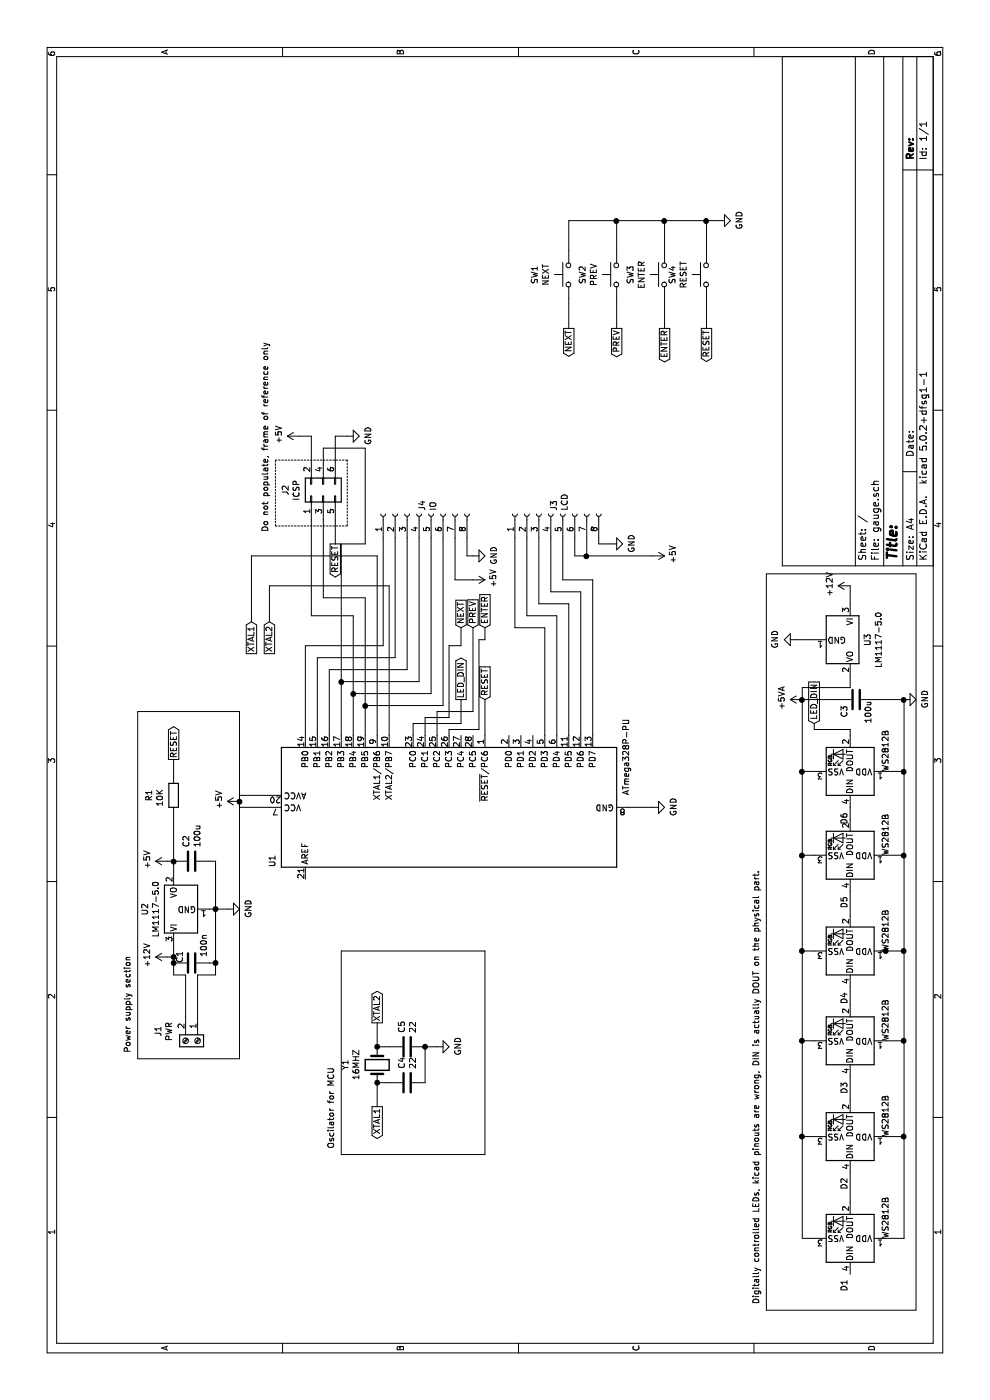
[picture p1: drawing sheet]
EESchema Schematic File Version 4
LIBS:gauge-cache
EELAYER 26 0
EELAYER END
$Descr A4 11693 8268
encoding utf-8
Sheet 1 1
Title ""
Date ""
Rev ""
Comp ""
Comment1 ""
Comment2 ""
Comment3 ""
Comment4 ""
$EndDescr
$Comp
L MCU_Microchip_ATmega:ATmega328P-PU U1
U 1 1
P 4950 3750
F 0 "U1" H 4450 5200 50  0000 L BNN
F 1 "ATmega328P-PU" H 5050 2300 50  0000 L TNN
F 2 "Package_DIP:DIP-28_W7.62mm" H 4950 3750 50  0001 C CIN
F 3 "" H 4950 3750 50  0001 C CNN
	1    4950 3750
	1    0    0    -1  
$EndComp
$Comp
L Connector_Generic:Conn_02x03_Odd_Even J2
U 1 1
P 7550 2700
F 0 "J2" H 7600 3017 50  0000 C CNN
F 1 "ICSP" H 7600 2926 50  0000 C CNN
F 2 "Connector_PinHeader_2.54mm:PinHeader_2x03_P2.54mm_Vertical" H 7550 2700 50  0001 C CNN
F 3 "~" H 7550 2700 50  0001 C CNN
	1    7550 2700
	1    0    0    -1  
$EndComp
$Comp
L Connector:Conn_01x08_Female J3
U 1 1
P 7400 4600
F 0 "J3" H 7427 4576 50  0000 L CNN
F 1 "LCD" H 7427 4485 50  0000 L CNN
F 2 "Connector_PinHeader_2.54mm:PinHeader_1x08_P2.54mm_Vertical" H 7400 4600 50  0001 C CNN
F 3 "~" H 7400 4600 50  0001 C CNN
	1    7400 4600
	1    0    0    -1  
$EndComp
$Comp
L Regulator_Linear:LM1117-5.0 U2
U 1 1
P 4100 1450
F 0 "U2" H 4100 1692 50  0000 C CNN
F 1 "LM1117-5.0" H 4100 1601 50  0000 C CNN
F 2 "Package_TO_SOT_SMD:SOT-223-3_TabPin2" H 4100 1450 50  0001 C CNN
F 3 "http://www.ti.com/lit/ds/symlink/lm1117.pdf" H 4100 1450 50  0001 C CNN
	1    4100 1450
	1    0    0    -1  
$EndComp
$Comp
L Switch:SW_Push SW3
U 1 1
P 9400 5550
F 0 "SW3" H 9400 5835 50  0000 C CNN
F 1 "ENTER" H 9400 5744 50  0000 C CNN
F 2 "Button_Switch_THT:SW_PUSH_6mm_H4.3mm" H 9400 5750 50  0001 C CNN
F 3 "" H 9400 5750 50  0001 C CNN
	1    9400 5550
	1    0    0    -1  
$EndComp
$Comp
L Switch:SW_Push SW2
U 1 1
P 9400 5150
F 0 "SW2" H 9400 5435 50  0000 C CNN
F 1 "PREV" H 9400 5344 50  0000 C CNN
F 2 "Button_Switch_THT:SW_PUSH_6mm_H4.3mm" H 9400 5350 50  0001 C CNN
F 3 "" H 9400 5350 50  0001 C CNN
	1    9400 5150
	1    0    0    -1  
$EndComp
$Comp
L Switch:SW_Push SW1
U 1 1
P 9400 4750
F 0 "SW1" H 9400 5035 50  0000 C CNN
F 1 "NEXT" H 9400 4944 50  0000 C CNN
F 2 "Button_Switch_THT:SW_PUSH_6mm_H4.3mm" H 9400 4950 50  0001 C CNN
F 3 "" H 9400 4950 50  0001 C CNN
	1    9400 4750
	1    0    0    -1  
$EndComp
$Comp
L Switch:SW_Push SW4
U 1 1
P 9400 5900
F 0 "SW4" H 9400 6185 50  0000 C CNN
F 1 "RESET" H 9400 6094 50  0000 C CNN
F 2 "Button_Switch_THT:SW_PUSH_6mm_H4.3mm" H 9400 6100 50  0001 C CNN
F 3 "" H 9400 6100 50  0001 C CNN
	1    9400 5900
	1    0    0    -1  
$EndComp
$Comp
L LED:WS2812B D6
U 1 1
P 5250 7100
F 0 "D6" H 4910 7054 50  0000 R CNN
F 1 "WS2812B" H 4900 7400 50  0000 R CNN
F 2 "LED_SMD:LED_WS2812B_PLCC4_5.0x5.0mm_P3.2mm" H 5300 6800 50  0001 L TNN
F 3 "https://cdn-shop.adafruit.com/datasheets/WS2812B.pdf" H 5350 6725 50  0001 L TNN
	1    5250 7100
	1    0    0    1   
$EndComp
$Comp
L LED:WS2812B D5
U 1 1
P 4550 7100
F 0 "D5" H 4210 7054 50  0000 R CNN
F 1 "WS2812B" H 4100 7400 50  0000 R CNN
F 2 "LED_SMD:LED_WS2812B_PLCC4_5.0x5.0mm_P3.2mm" H 4600 6800 50  0001 L TNN
F 3 "https://cdn-shop.adafruit.com/datasheets/WS2812B.pdf" H 4650 6725 50  0001 L TNN
	1    4550 7100
	1    0    0    1   
$EndComp
$Comp
L LED:WS2812B D4
U 1 1
P 3750 7100
F 0 "D4" H 3410 7054 50  0000 R CNN
F 1 "WS2812B" H 3350 7400 50  0000 R CNN
F 2 "LED_SMD:LED_WS2812B_PLCC4_5.0x5.0mm_P3.2mm" H 3800 6800 50  0001 L TNN
F 3 "https://cdn-shop.adafruit.com/datasheets/WS2812B.pdf" H 3850 6725 50  0001 L TNN
	1    3750 7100
	1    0    0    1   
$EndComp
$Comp
L LED:WS2812B D3
U 1 1
P 3000 7100
F 0 "D3" H 2660 7054 50  0000 R CNN
F 1 "WS2812B" H 2550 7400 50  0000 R CNN
F 2 "LED_SMD:LED_WS2812B_PLCC4_5.0x5.0mm_P3.2mm" H 3050 6800 50  0001 L TNN
F 3 "https://cdn-shop.adafruit.com/datasheets/WS2812B.pdf" H 3100 6725 50  0001 L TNN
	1    3000 7100
	1    0    0    1   
$EndComp
$Comp
L LED:WS2812B D2
U 1 1
P 2200 7100
F 0 "D2" H 1860 7054 50  0000 R CNN
F 1 "WS2812B" H 1700 7400 50  0000 R CNN
F 2 "LED_SMD:LED_WS2812B_PLCC4_5.0x5.0mm_P3.2mm" H 2250 6800 50  0001 L TNN
F 3 "https://cdn-shop.adafruit.com/datasheets/WS2812B.pdf" H 2300 6725 50  0001 L TNN
	1    2200 7100
	1    0    0    1   
$EndComp
$Comp
L LED:WS2812B D1
U 1 1
P 1350 7100
F 0 "D1" H 1010 7054 50  0000 R CNN
F 1 "WS2812B" H 5600 7400 50  0000 R CNN
F 2 "LED_SMD:LED_WS2812B_PLCC4_5.0x5.0mm_P3.2mm" H 1400 6800 50  0001 L TNN
F 3 "https://cdn-shop.adafruit.com/datasheets/WS2812B.pdf" H 1450 6725 50  0001 L TNN
	1    1350 7100
	1    0    0    1   
$EndComp
$Comp
L Regulator_Linear:LM1117-5.0 U3
U 1 1
P 6350 7100
F 0 "U3" H 6350 7250 50  0000 C CNN
F 1 "LM1117-5.0" H 6350 7341 50  0000 C CNN
F 2 "Package_TO_SOT_SMD:SOT-223-3_TabPin2" H 6350 7100 50  0001 C CNN
F 3 "http://www.ti.com/lit/ds/symlink/lm1117.pdf" H 6350 7100 50  0001 C CNN
	1    6350 7100
	-1   0    0    1   
$EndComp
$Comp
L power:GND #PWR0101
U 1 1
P 6350 6650
F 0 "#PWR0101" H 6350 6400 50  0001 C CNN
F 1 "GND" H 6355 6477 50  0000 C CNN
F 2 "" H 6350 6650 50  0001 C CNN
F 3 "" H 6350 6650 50  0001 C CNN
	1    6350 6650
	1    0    0    1   
$EndComp
$Comp
L power:+12V #PWR0102
U 1 1
P 6800 7100
F 0 "#PWR0102" H 6800 6950 50  0001 C CNN
F 1 "+12V" H 6815 7273 50  0000 C CNN
F 2 "" H 6800 7100 50  0001 C CNN
F 3 "" H 6800 7100 50  0001 C CNN
	1    6800 7100
	1    0    0    -1  
$EndComp
$Comp
L power:+12V #PWR0103
U 1 1
P 3700 1400
F 0 "#PWR0103" H 3700 1250 50  0001 C CNN
F 1 "+12V" H 3715 1573 50  0000 C CNN
F 2 "" H 3700 1400 50  0001 C CNN
F 3 "" H 3700 1400 50  0001 C CNN
	1    3700 1400
	1    0    0    -1  
$EndComp
$Comp
L power:+5V #PWR0104
U 1 1
P 4500 1400
F 0 "#PWR0104" H 4500 1250 50  0001 C CNN
F 1 "+5V" H 4515 1573 50  0000 C CNN
F 2 "" H 4500 1400 50  0001 C CNN
F 3 "" H 4500 1400 50  0001 C CNN
	1    4500 1400
	1    0    0    -1  
$EndComp
$Comp
L power:+5VA #PWR_LED0101
U 1 1
P 5850 6700
F 0 "#PWR_LED0101" H 5850 6550 50  0001 C CNN
F 1 "+5VA" H 5865 6873 50  0000 C CNN
F 2 "" H 5850 6700 50  0001 C CNN
F 3 "" H 5850 6700 50  0001 C CNN
	1    5850 6700
	1    0    0    -1  
$EndComp
Wire Wire Line
	1350 6800 1350 6700
Wire Wire Line
	1350 6700 2200 6700
Wire Wire Line
	2200 6800 2200 6700
Connection ~ 2200 6700
Wire Wire Line
	2200 6700 3000 6700
Wire Wire Line
	3000 6800 3000 6700
Connection ~ 3000 6700
Wire Wire Line
	3000 6700 3750 6700
Wire Wire Line
	3750 6800 3750 6700
Connection ~ 3750 6700
Wire Wire Line
	3750 6700 4550 6700
Wire Wire Line
	4550 6800 4550 6700
Connection ~ 4550 6700
Wire Wire Line
	4550 6700 5250 6700
Wire Wire Line
	5250 6800 5250 6700
Connection ~ 5250 6700
Wire Wire Line
	5250 6700 5850 6700
Wire Wire Line
	5850 6700 5950 6700
Wire Wire Line
	5950 6700 5950 7100
Wire Wire Line
	5950 7100 6050 7100
Connection ~ 5850 6700
Wire Wire Line
	6800 7100 6650 7100
Wire Wire Line
	6350 6800 6350 6650
$Comp
L power:GND #PWR0105
U 1 1
P 5850 7550
F 0 "#PWR0105" H 5850 7300 50  0001 C CNN
F 1 "GND" H 5855 7377 50  0000 C CNN
F 2 "" H 5850 7550 50  0001 C CNN
F 3 "" H 5850 7550 50  0001 C CNN
	1    5850 7550
	1    0    0    -1  
$EndComp
Wire Wire Line
	1350 7550 1350 7400
Wire Wire Line
	1350 7550 2200 7550
Wire Wire Line
	2200 7400 2200 7550
Connection ~ 2200 7550
Wire Wire Line
	2200 7550 3000 7550
Wire Wire Line
	3000 7400 3000 7550
Connection ~ 3000 7550
Wire Wire Line
	3000 7550 3750 7550
Wire Wire Line
	3750 7350 3750 7400
Connection ~ 3750 7550
Wire Wire Line
	3750 7550 4550 7550
Connection ~ 3750 7400
Wire Wire Line
	3750 7400 3750 7550
Wire Wire Line
	4550 7400 4550 7550
Connection ~ 4550 7550
Wire Wire Line
	4550 7550 5250 7550
Wire Wire Line
	5250 7400 5250 7550
Connection ~ 5250 7550
Wire Wire Line
	5250 7550 5850 7550
Wire Wire Line
	1650 7100 1900 7100
Wire Wire Line
	2500 7100 2700 7100
Wire Wire Line
	3300 7100 3450 7100
Wire Wire Line
	4050 7100 4250 7100
Wire Wire Line
	4850 7100 4950 7100
Text GLabel 5650 6800 2    50   Input ~ 0
LED_DIN
Wire Wire Line
	3700 1400 3700 1450
Wire Wire Line
	3700 1450 3800 1450
Wire Wire Line
	4400 1450 4500 1450
Wire Wire Line
	4500 1450 4500 1400
$Comp
L power:GND #PWR0106
U 1 1
P 4100 1900
F 0 "#PWR0106" H 4100 1650 50  0001 C CNN
F 1 "GND" H 4105 1727 50  0000 C CNN
F 2 "" H 4100 1900 50  0001 C CNN
F 3 "" H 4100 1900 50  0001 C CNN
	1    4100 1900
	1    0    0    -1  
$EndComp
Wire Wire Line
	4100 1750 4100 1800
$Comp
L power:GND #PWR0107
U 1 1
P 4950 5450
F 0 "#PWR0107" H 4950 5200 50  0001 C CNN
F 1 "GND" H 4955 5277 50  0000 C CNN
F 2 "" H 4950 5450 50  0001 C CNN
F 3 "" H 4950 5450 50  0001 C CNN
	1    4950 5450
	1    0    0    -1  
$EndComp
Wire Wire Line
	4950 5250 4950 5450
$Comp
L power:+5V #PWR0108
U 1 1
P 5000 2000
F 0 "#PWR0108" H 5000 1850 50  0001 C CNN
F 1 "+5V" H 5015 2173 50  0000 C CNN
F 2 "" H 5000 2000 50  0001 C CNN
F 3 "" H 5000 2000 50  0001 C CNN
	1    5000 2000
	1    0    0    -1  
$EndComp
Wire Wire Line
	4950 2250 4950 2000
Wire Wire Line
	4950 2000 5000 2000
Wire Wire Line
	5000 2000 5050 2000
Wire Wire Line
	5050 2000 5050 2250
Connection ~ 5000 2000
$Comp
L power:+5V #PWR0109
U 1 1
P 8050 2500
F 0 "#PWR0109" H 8050 2350 50  0001 C CNN
F 1 "+5V" H 8065 2673 50  0000 C CNN
F 2 "" H 8050 2500 50  0001 C CNN
F 3 "" H 8050 2500 50  0001 C CNN
	1    8050 2500
	1    0    0    -1  
$EndComp
$Comp
L power:GND #PWR0110
U 1 1
P 8050 2900
F 0 "#PWR0110" H 8050 2650 50  0001 C CNN
F 1 "GND" H 8055 2727 50  0000 C CNN
F 2 "" H 8050 2900 50  0001 C CNN
F 3 "" H 8050 2900 50  0001 C CNN
	1    8050 2900
	1    0    0    -1  
$EndComp
Wire Wire Line
	7850 2800 8050 2800
Wire Wire Line
	8050 2800 8050 2900
Wire Wire Line
	7850 2600 8050 2600
Wire Wire Line
	8050 2600 8050 2500
Wire Wire Line
	5550 3050 5800 3050
Wire Wire Line
	6700 3050 6700 2700
Wire Wire Line
	6700 2700 7350 2700
Wire Wire Line
	5550 2950 5900 2950
Wire Wire Line
	6550 2950 6550 2600
Wire Wire Line
	6550 2600 7350 2600
Wire Wire Line
	5550 2850 6000 2850
Wire Wire Line
	7150 2850 7150 3050
Wire Wire Line
	7950 3050 7950 2700
Wire Wire Line
	7950 2700 7850 2700
Text GLabel 7150 2800 0    50   Output ~ 0
RESET
Wire Wire Line
	7150 2800 7350 2800
Text GLabel 5850 4050 2    50   Input ~ 0
RESET
Wire Wire Line
	5850 4050 5550 4050
$Comp
L power:GND #PWR0111
U 1 1
P 9850 6000
F 0 "#PWR0111" H 9850 5750 50  0001 C CNN
F 1 "GND" H 9855 5827 50  0000 C CNN
F 2 "" H 9850 6000 50  0001 C CNN
F 3 "" H 9850 6000 50  0001 C CNN
	1    9850 6000
	1    0    0    -1  
$EndComp
Text GLabel 8950 5900 0    50   Output ~ 0
RESET
Wire Wire Line
	8950 5900 9200 5900
$Comp
L Connector:Screw_Terminal_01x02 J1
U 1 1
P 3000 1650
F 0 "J1" H 2920 1325 50  0000 C CNN
F 1 "PWR" H 2920 1416 50  0000 C CNN
F 2 "TerminalBlock:TerminalBlock_bornier-2_P5.08mm" H 3000 1650 50  0001 C CNN
F 3 "~" H 3000 1650 50  0001 C CNN
	1    3000 1650
	-1   0    0    1   
$EndComp
Wire Wire Line
	3200 1650 3550 1650
Wire Wire Line
	3550 1650 3550 1800
Wire Wire Line
	3550 1800 3650 1800
Connection ~ 4100 1800
Wire Wire Line
	4100 1800 4100 1900
Wire Wire Line
	3200 1550 3550 1550
Wire Wire Line
	3550 1550 3550 1450
Wire Wire Line
	3550 1450 3650 1450
Connection ~ 3700 1450
$Comp
L Connector:Conn_01x08_Female J4
U 1 1
P 7400 3500
F 0 "J4" H 7427 3476 50  0000 L CNN
F 1 "IO" H 7427 3385 50  0000 L CNN
F 2 "Connector_PinHeader_2.54mm:PinHeader_1x08_P2.54mm_Vertical" H 7400 3500 50  0001 C CNN
F 3 "~" H 7400 3500 50  0001 C CNN
	1    7400 3500
	1    0    0    -1  
$EndComp
Wire Wire Line
	9850 5900 9850 6000
Wire Wire Line
	9600 5900 9850 5900
Wire Wire Line
	5550 4550 6450 4550
Wire Wire Line
	6450 4550 6450 4300
Wire Wire Line
	6450 4300 7200 4300
Wire Wire Line
	5550 4650 6550 4650
Wire Wire Line
	6550 4650 6550 4400
Wire Wire Line
	6550 4400 7200 4400
Wire Wire Line
	5550 4750 6650 4750
Wire Wire Line
	6650 4750 6650 4500
Wire Wire Line
	6650 4500 7200 4500
Wire Wire Line
	7200 4600 6750 4600
Wire Wire Line
	6750 4600 6750 4850
Wire Wire Line
	6750 4850 5550 4850
Wire Wire Line
	5550 4950 6850 4950
Wire Wire Line
	6850 4950 6850 4700
Wire Wire Line
	6850 4700 7200 4700
Wire Wire Line
	7200 4800 7050 4800
$Comp
L power:GND #PWR0112
U 1 1
P 7150 5100
F 0 "#PWR0112" H 7150 4850 50  0001 C CNN
F 1 "GND" H 7155 4927 50  0000 C CNN
F 2 "" H 7150 5100 50  0001 C CNN
F 3 "" H 7150 5100 50  0001 C CNN
	1    7150 5100
	1    0    0    -1  
$EndComp
$Comp
L power:+5V #PWR0113
U 1 1
P 7050 5450
F 0 "#PWR0113" H 7050 5300 50  0001 C CNN
F 1 "+5V" H 7065 5623 50  0000 C CNN
F 2 "" H 7050 5450 50  0001 C CNN
F 3 "" H 7050 5450 50  0001 C CNN
	1    7050 5450
	1    0    0    1   
$EndComp
Wire Wire Line
	7200 5000 7150 5000
Wire Wire Line
	7150 5000 7150 5100
Wire Wire Line
	7150 3050 7950 3050
Wire Wire Line
	7050 4800 7050 4900
Wire Wire Line
	5550 2550 6300 2550
Wire Wire Line
	6300 2550 6300 3200
Wire Wire Line
	6300 3200 7200 3200
Wire Wire Line
	5550 2650 6200 2650
Wire Wire Line
	6200 2650 6200 3300
Wire Wire Line
	6200 3300 7200 3300
Wire Wire Line
	5550 2750 6100 2750
Wire Wire Line
	6100 2750 6100 3400
Wire Wire Line
	6100 3400 7200 3400
Wire Wire Line
	6000 2850 6000 3500
Wire Wire Line
	6000 3500 7200 3500
Connection ~ 6000 2850
Wire Wire Line
	6000 2850 7150 2850
Wire Wire Line
	5900 2950 5900 3600
Wire Wire Line
	5900 3600 7200 3600
Connection ~ 5900 2950
Wire Wire Line
	5900 2950 6550 2950
Wire Wire Line
	5800 3050 5800 3700
Wire Wire Line
	5800 3700 7200 3700
Connection ~ 5800 3050
Wire Wire Line
	5800 3050 6700 3050
$Comp
L power:+5V #PWR0114
U 1 1
P 6850 3950
F 0 "#PWR0114" H 6850 3800 50  0001 C CNN
F 1 "+5V" H 6865 4123 50  0000 C CNN
F 2 "" H 6850 3950 50  0001 C CNN
F 3 "" H 6850 3950 50  0001 C CNN
	1    6850 3950
	1    0    0    1   
$EndComp
$Comp
L power:GND #PWR0115
U 1 1
P 7050 3950
F 0 "#PWR0115" H 7050 3700 50  0001 C CNN
F 1 "GND" H 7055 3777 50  0000 C CNN
F 2 "" H 7050 3950 50  0001 C CNN
F 3 "" H 7050 3950 50  0001 C CNN
	1    7050 3950
	1    0    0    -1  
$EndComp
Wire Wire Line
	7050 3950 7050 3900
Wire Wire Line
	7050 3900 7200 3900
Wire Wire Line
	7200 3800 6850 3800
Wire Wire Line
	6850 3800 6850 3950
Text GLabel 5850 3850 2    50   Output ~ 0
LED_DIN
Wire Wire Line
	5550 3450 5650 3450
Wire Wire Line
	5650 3450 5650 3850
Wire Wire Line
	5650 3850 5850 3850
Text GLabel 6450 3850 2    50   Input ~ 0
NEXT
Text GLabel 6450 3950 2    50   Input ~ 0
PREV
Text GLabel 6450 4050 2    50   Input ~ 0
ENTER
Wire Wire Line
	5550 3550 5700 3550
Wire Wire Line
	5700 3550 5700 3750
Wire Wire Line
	5700 3750 6300 3750
Wire Wire Line
	6300 3750 6300 3850
Wire Wire Line
	6300 3850 6450 3850
Wire Wire Line
	5550 3650 5750 3650
Wire Wire Line
	5750 3950 6450 3950
Wire Wire Line
	5750 3650 5750 3950
Wire Wire Line
	5550 3750 5600 3750
Wire Wire Line
	5600 3750 5600 4000
Wire Wire Line
	5600 4000 6350 4000
Wire Wire Line
	6350 4000 6350 4050
Wire Wire Line
	6350 4050 6450 4050
Wire Wire Line
	9850 5900 9850 5550
Wire Wire Line
	9850 5550 9600 5550
Connection ~ 9850 5900
Wire Wire Line
	9850 5550 9850 5150
Wire Wire Line
	9850 5150 9600 5150
Connection ~ 9850 5550
Wire Wire Line
	9850 5150 9850 4750
Wire Wire Line
	9850 4750 9600 4750
Connection ~ 9850 5150
Text GLabel 8950 5150 0    50   Output ~ 0
PREV
Text GLabel 8950 5550 0    50   Output ~ 0
ENTER
Text GLabel 8950 4750 0    50   Output ~ 0
NEXT
Wire Wire Line
	8950 5550 9200 5550
Wire Wire Line
	8950 5150 9200 5150
Wire Wire Line
	8950 4750 9200 4750
Text GLabel 5350 1450 2    50   Output ~ 0
RESET
$Comp
L Device:R R1
U 1 1
P 5050 1450
F 0 "R1" V 4843 1450 50  0000 C CNN
F 1 "10K " V 4934 1450 50  0000 C CNN
F 2 "Resistor_SMD:R_0402_1005Metric" V 4980 1450 50  0001 C CNN
F 3 "~" H 5050 1450 50  0001 C CNN
	1    5050 1450
	0    1    1    0   
$EndComp
$Comp
L Device:C C1
U 1 1
P 3650 1600
F 0 "C1" H 3650 1700 50  0000 L CNN
F 1 "100n" H 3700 1500 50  0000 L CNN
F 2 "Capacitor_SMD:C_1210_3225Metric_Pad1.42x2.65mm_HandSolder" H 3688 1450 50  0001 C CNN
F 3 "~" H 3650 1600 50  0001 C CNN
	1    3650 1600
	1    0    0    -1  
$EndComp
$Comp
L Device:C C2
U 1 1
P 4500 1600
F 0 "C2" H 4615 1646 50  0000 L CNN
F 1 "100u" H 4615 1555 50  0000 L CNN
F 2 "Capacitor_SMD:C_1210_3225Metric_Pad1.42x2.65mm_HandSolder" H 4538 1450 50  0001 C CNN
F 3 "~" H 4500 1600 50  0001 C CNN
	1    4500 1600
	1    0    0    -1  
$EndComp
$Comp
L Device:C C3
U 1 1
P 5850 7150
F 0 "C3" H 5700 7250 50  0000 L CNN
F 1 "100u" H 5650 7050 50  0000 L CNN
F 2 "Capacitor_SMD:C_1210_3225Metric_Pad1.42x2.65mm_HandSolder" H 5888 7000 50  0001 C CNN
F 3 "~" H 5850 7150 50  0001 C CNN
	1    5850 7150
	1    0    0    -1  
$EndComp
Wire Wire Line
	4900 1450 4500 1450
Connection ~ 4500 1450
Wire Wire Line
	5200 1450 5350 1450
Connection ~ 3650 1450
Wire Wire Line
	3650 1450 3700 1450
Wire Wire Line
	3650 1750 3650 1800
Connection ~ 3650 1800
Wire Wire Line
	3650 1800 4100 1800
Wire Wire Line
	5850 7000 5850 6700
Wire Wire Line
	5850 7300 5850 7550
Connection ~ 5850 7550
Wire Wire Line
	4500 1750 4500 1800
Wire Wire Line
	4500 1800 4100 1800
$Comp
L Device:Crystal Y1
U 1 1
P 2800 3150
F 0 "Y1" H 2800 3418 50  0000 C CNN
F 1 "16MHZ" H 2800 3327 50  0000 C CNN
F 2 "Crystal:Crystal_HC49-U_Vertical" H 2800 3150 50  0001 C CNN
F 3 "~" H 2800 3150 50  0001 C CNN
	1    2800 3150
	1    0    0    -1  
$EndComp
$Comp
L Device:C C4
U 1 1
P 2650 3400
F 0 "C4" H 2765 3446 50  0000 L CNN
F 1 "22" H 2765 3355 50  0000 L CNN
F 2 "Capacitor_THT:C_Disc_D3.0mm_W1.6mm_P2.50mm" H 2688 3250 50  0001 C CNN
F 3 "~" H 2650 3400 50  0001 C CNN
	1    2650 3400
	1    0    0    -1  
$EndComp
$Comp
L Device:C C5
U 1 1
P 2950 3400
F 0 "C5" H 3065 3446 50  0000 L CNN
F 1 "22" H 3065 3355 50  0000 L CNN
F 2 "Capacitor_THT:C_Disc_D3.0mm_W1.6mm_P2.50mm" H 2988 3250 50  0001 C CNN
F 3 "~" H 2950 3400 50  0001 C CNN
	1    2950 3400
	1    0    0    -1  
$EndComp
$Comp
L power:GND #PWR0116
U 1 1
P 2950 3650
F 0 "#PWR0116" H 2950 3400 50  0001 C CNN
F 1 "GND" H 2955 3477 50  0000 C CNN
F 2 "" H 2950 3650 50  0001 C CNN
F 3 "" H 2950 3650 50  0001 C CNN
	1    2950 3650
	1    0    0    -1  
$EndComp
Wire Wire Line
	2650 3550 2950 3550
Wire Wire Line
	2950 3650 2950 3550
Connection ~ 2950 3550
Wire Wire Line
	2950 3250 2950 3150
Wire Wire Line
	2650 3150 2650 3250
Text GLabel 2450 3150 0    50   Output ~ 0
XTAL1
Text GLabel 3150 3150 2    50   Output ~ 0
XTAL2
Wire Wire Line
	2950 3150 3150 3150
Connection ~ 2950 3150
Wire Wire Line
	2650 3150 2450 3150
Connection ~ 2650 3150
Text GLabel 6500 2100 0    50   Input ~ 0
XTAL1
Text GLabel 6500 2250 0    50   Input ~ 0
XTAL2
Wire Wire Line
	5550 3250 6800 3250
Wire Wire Line
	6800 3250 6800 2250
Wire Wire Line
	6800 2250 6500 2250
Wire Wire Line
	6500 2100 7050 2100
Wire Wire Line
	7050 2100 7050 3150
Wire Wire Line
	7050 3150 5550 3150
Wire Wire Line
	7200 4900 7050 4900
Connection ~ 7050 4900
Wire Wire Line
	7050 4900 7050 5450
Wire Wire Line
	5650 6800 5600 6800
Wire Wire Line
	5600 6800 5600 7100
Wire Wire Line
	5600 7100 5550 7100
Wire Notes Line style solid
	6900 6400 6900 7650
Wire Notes Line style solid
	6900 7650 750  7650
Wire Notes Line style solid
	750  7650 750  6400
Wire Notes Line style solid
	750  6400 6900 6400
Text Notes 800  6350 0    50   ~ 0
Digitally controlled LEDs, kicad pinouts are wrong, DIN is actually DOUT on the physical part.
Wire Notes Line style solid
	2050 2850 3750 2850
Wire Notes Line style solid
	3750 2850 3750 4050
Wire Notes Line style solid
	3750 4050 2050 4050
Wire Notes Line style solid
	2050 4050 2050 2850
Text Notes 2100 2800 0    50   ~ 0
Oscilator for MCU
Wire Notes Line
	7850 2300 7850 2900
Wire Notes Line
	7850 2900 7300 2900
Wire Notes Line
	7300 2900 7300 2300
Wire Notes Line
	7300 2300 7850 2300
Text Notes 7250 2250 0    50   ~ 0
Do not populate, frame of reference only
Wire Notes Line style solid
	2850 1150 5750 1150
Wire Notes Line style solid
	5750 1150 5750 2000
Wire Notes Line style solid
	5750 2000 2850 2000
Wire Notes Line style solid
	2850 2000 2850 1150
Text Notes 2900 1100 0    50   ~ 0
Power supply section
$EndSCHEMATC
